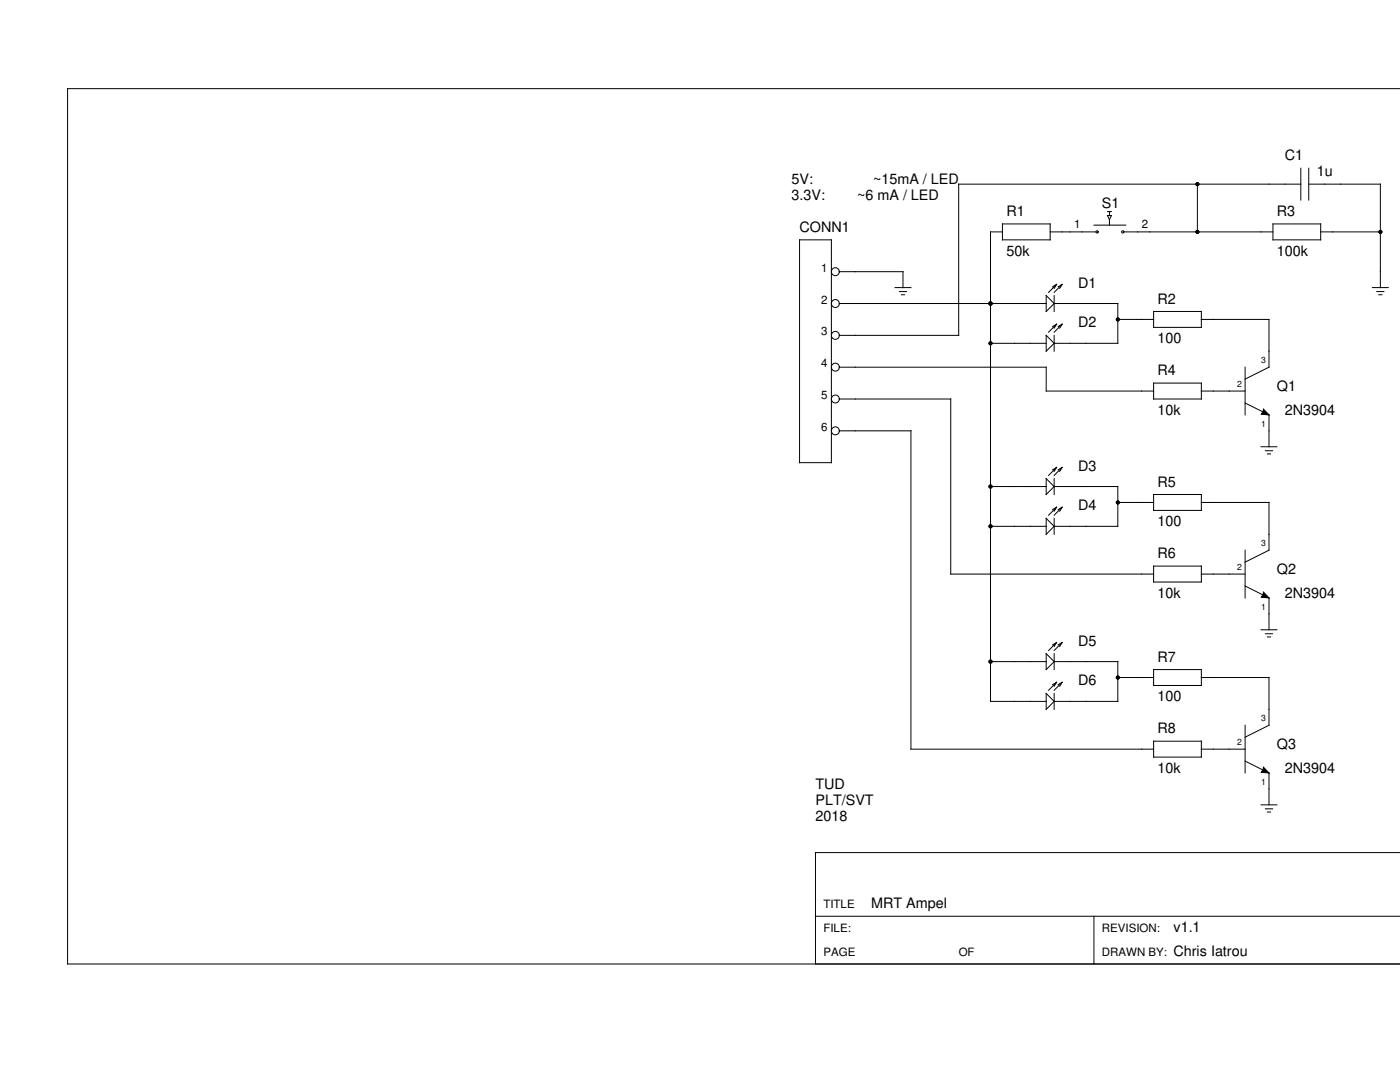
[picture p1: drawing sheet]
<svg xmlns="http://www.w3.org/2000/svg" width="279mm" height="216mm" viewBox="0 0 279 216" stroke-linecap="round" stroke-linejoin="round" font-family="sans-serif">
<g fill="none" stroke="#000" stroke-width=".2">
<path d="M279.4 17.7h-265.9v174.7h265.9M239 36.7v9.6M259.6 36.7h-68.3v30.2h-23.8M259.6 33.6v6.3M261.2 36.7h14.3v20.7M261.2 33.6v6.3M159.6 47.9h6.3v44.4h-6.3zM167.5 54.2h12.7v3.2M178.6 57.4h3.2M179.5 58.2h1.4M179.9 58.8h.6M200.1 46.3h-2.4v93.7h11.1"/>
<path d="M200.1 44.7h9.5v3.2h-9.5zM208.8 59l1.6 1.6-1.6 1.6zM209.6 46.3h9.1M210.4 59v3.2M210.9 56.8l-1.6 1.5M210.9 56.8l-.8 .4M210.9 56.8l-.5 .7M212 56.8l-1.6 1.5M212 56.8l-.8 .4M212 56.8l-.5 .7M218.3 44.9h6.4M221 42.2h.8"/>
<path d="M221 43h.8l-.4 .8zM221.4 42.2v.8M221.4 43.8v1.1M224.3 46.3h29.7M254 44.7h9.6v3.2h-9.6zM263.6 46.3h11.9M273.9 57.4h3.2M274.8 58.2h1.4M275.2 58.8h.6M167.5 60.6h41.3M167.5 73.3h41.3v4.7h21.4M167.5 79.6h22.2v35h40.5"/>
<path d="M197.7 68.5h11.1M208.8 66.9l1.6 1.6-1.6 1.6zM210.4 60.6h12.7v7.9h-12.7M210.4 66.9v3.2M210.9 64.7l-1.6 1.6M210.9 64.7l-.8 .5M210.9 64.7l-.5 .8M212 64.7l-1.6 1.6M212 64.7l-.8 .5M212 64.7l-.5 .8M223.1 63.7h7.1M230.2 62.2h9.6v3.1h-9.6z"/>
<path d="M230.2 76.4h9.6v3.2h-9.6zM239.8 63.7h13.5v9.6l-4.8 2.3M239.8 78h8.7M248.5 73.3v9.5M167.5 86h14.3v63.5h48.4M197.7 97.1h11.1M208.8 95.5l1.6 1.6-1.6 1.6zM210.4 95.5v3.2M210.4 97.1h12.7v7.9h-12.7M210.9 93.3l-1.6 1.6M210.9 93.3l-.8 .4M210.9 93.3l-.5 .8"/>
<path d="M212 93.3l-1.6 1.6M212 93.3l-.8 .4M212 93.3l-.5 .8M230.2 98.7h9.6v3.1h-9.6zM248.5 80.4l4.8 2.4v6.3M251.7 89.1h3.1M252.2 81.6l1.1 1.2-1.6-.1 .4-.5zM252.5 89.9h1.5M252.9 90.6h.7M197.7 105h11.1M208.8 103.4l1.6 1.6-1.6 1.6zM210.4 103.4v3.2"/>
<path d="M210.9 101.2l-1.6 1.6M210.9 101.2l-.8 .5M210.9 101.2l-.5 .8M212 101.2l-1.6 1.6M212 101.2l-.8 .5M212 101.2l-.5 .8M223.1 100.3h7.1M230.2 113h9.6v3.1h-9.6zM239.8 100.3h13.5v9.5l-4.8 2.4M239.8 114.6h8.7M248.5 109.8v9.5M248.5 116.9l4.8 2.4v6.4"/>
<path d="M252.2 118.2l1.1 1.1-1.6-.1 .4-.5zM197.7 132h11.1M208.8 130.4l1.6 1.6-1.6 1.6zM208.8 138.4l1.6 1.6-1.6 1.5zM210.4 130.4v3.2M210.4 138.4v3.1M210.4 132h12.7v8h-12.7M210.9 128.2l-1.6 1.6M210.9 128.2l-.8 .5M210.9 128.2l-.5 .8M210.9 136.1l-1.6 1.6M210.9 136.1l-.8 .5"/>
<path d="M210.9 136.1l-.5 .8M212 128.2l-1.6 1.6M212 128.2l-.8 .5M212 128.2l-.5 .8M212 136.1l-1.6 1.6M212 136.1l-.8 .5M212 136.1l-.5 .8M223.1 135.2h7.1M230.2 133.6h9.6v3.2h-9.6zM239.8 135.2h13.5v9.5l-4.8 2.4M251.7 125.7h3.1M252.5 126.5h1.5"/>
<path d="M252.9 127.1h.7M230.2 147.9h9.6v3.2h-9.6zM239.8 149.5h8.7M248.5 144.7v9.5M248.5 151.9l4.8 2.3v6.4M252.2 153.1l1.1 1.1-1.6-.1 .4-.5zM251.7 160.6h3.1M252.5 161.4h1.5M252.9 162h.7M279.4 170.1h-116.7v22.3M162.7 182.8h116.7M218.3 182.8v9.6"/>
<circle cx="166.7" cy="54.2" r=".79"/>
<circle cx="218.9" cy="46.3" r=".22"/>
<circle cx="224.1" cy="46.3" r=".22"/>
<circle cx="166.7" cy="60.6" r=".79"/>
<circle cx="166.7" cy="73.3" r=".79"/>
<circle cx="166.7" cy="66.9" r=".79"/>
<circle cx="166.7" cy="79.6" r=".79"/>
<circle cx="166.7" cy="86" r=".79"/>
</g>
<g fill="#000">
<path d="M252.2 81.6l1.1 1.2-1.6-.1 .4-.5zM252.2 118.2l1.1 1.1-1.6-.1 .4-.5zM252.2 153.1l1.1 1.1-1.6-.1 .4-.5z"/>
<circle cx="239" cy="36.7" r=".4"/>
<circle cx="239" cy="46.3" r=".4"/>
<circle cx="275.5" cy="46.3" r=".4"/>
<circle cx="197.7" cy="68.5" r=".4"/>
<circle cx="197.7" cy="60.6" r=".4"/>
<circle cx="223.1" cy="63.7" r=".4"/>
<circle cx="197.7" cy="97.1" r=".4"/>
<circle cx="197.7" cy="105" r=".4"/>
<circle cx="223.1" cy="100.3" r=".4"/>
<circle cx="197.7" cy="132" r=".4"/>
<circle cx="223.1" cy="135.2" r=".4"/>
</g>
<g font-size="2.9">
<text x="256.4" y="32">C1</text>
<text x="262.8" y="35.2">1u</text>
<text x="158" y="36.7">5V:</text>
<text x="158" y="39.9">3.3V:</text>
<text x="171.1" y="39.9">~6 mA / LED</text>
<text x="174.2" y="36.7">~15mA / LED</text>
<text x="219.9" y="41.5">S1</text>
<text x="159.6" y="46.3">CONN1</text>
<text x="200.9" y="43.1">R1</text>
<text x="254.8" y="43.1">R3</text>
<text x="200.9" y="51">50k</text>
<text x="254.8" y="51">100k</text>
<text x="215.1" y="57.4">D1</text>
<text x="215.1" y="65.3">D2</text>
<text x="231" y="60.6">R2</text>
<text x="231" y="68.5">100</text>
<text x="231" y="74.9">R4</text>
<text x="231" y="82.8">10k</text>
<text x="254.8" y="78">Q1</text>
<text x="256.4" y="82.8">2N3904</text>
<text x="215.1" y="93.9">D3</text>
<text x="215.1" y="101.8">D4</text>
<text x="231" y="97.1">R5</text>
<text x="231" y="105">100</text>
<text x="231" y="111.4">R6</text>
<text x="231" y="119.3">10k</text>
<text x="254.8" y="114.6">Q2</text>
<text x="256.4" y="119.3">2N3904</text>
<text x="215.1" y="128.8">D5</text>
<text x="215.1" y="136.8">D6</text>
<text x="231" y="132">R7</text>
<text x="231" y="140">100</text>
<text x="231" y="146.3">R8</text>
<text x="254.8" y="149.5">Q3</text>
<text x="231" y="154.2">10k</text>
<text x="256.4" y="154.2">2N3904</text>
<text x="162.7" y="157.4">TUD</text>
<text x="162.7" y="160.6">PLT/SVT</text>
<text x="162.7" y="163.8">2018</text>
<text x="173.9" y="181.2">MRT Ampel</text>
<text x="234.2" y="190.8">Chris Iatrou</text>
<text x="234.2" y="186">v1.1</text>
</g>
<g font-size="2.3">
<text x="214.3" y="45.5">1</text>
<text x="227.8" y="45.5">2</text>
<text x="163.9" y="54.2">1</text>
<text x="163.9" y="60.6">2</text>
<text x="163.9" y="66.9">3</text>
<text x="163.9" y="73.3">4</text>
<text x="163.9" y="79.6">5</text>
<text x="163.9" y="86">6</text>
<text x="164.3" y="181.2">TITLE</text>
<text x="164.3" y="186">FILE:</text>
<text x="164.3" y="190.8">PAGE</text>
<text x="191.3" y="190.8">OF</text>
<text x="219.9" y="186">REVISION:</text>
<text x="219.9" y="190.8">DRAWN BY:</text>
</g>
<g font-size="1.7">
<text x="246.9" y="77.2">2</text>
<text x="251.7" y="72.5">3</text>
<text x="251.7" y="85.2">1</text>
<text x="246.9" y="113.8">2</text>
<text x="251.7" y="109">3</text>
<text x="251.7" y="121.7">1</text>
<text x="251.7" y="143.9">3</text>
<text x="246.9" y="148.7">2</text>
<text x="251.7" y="156.6">1</text>
</g>
</svg>
